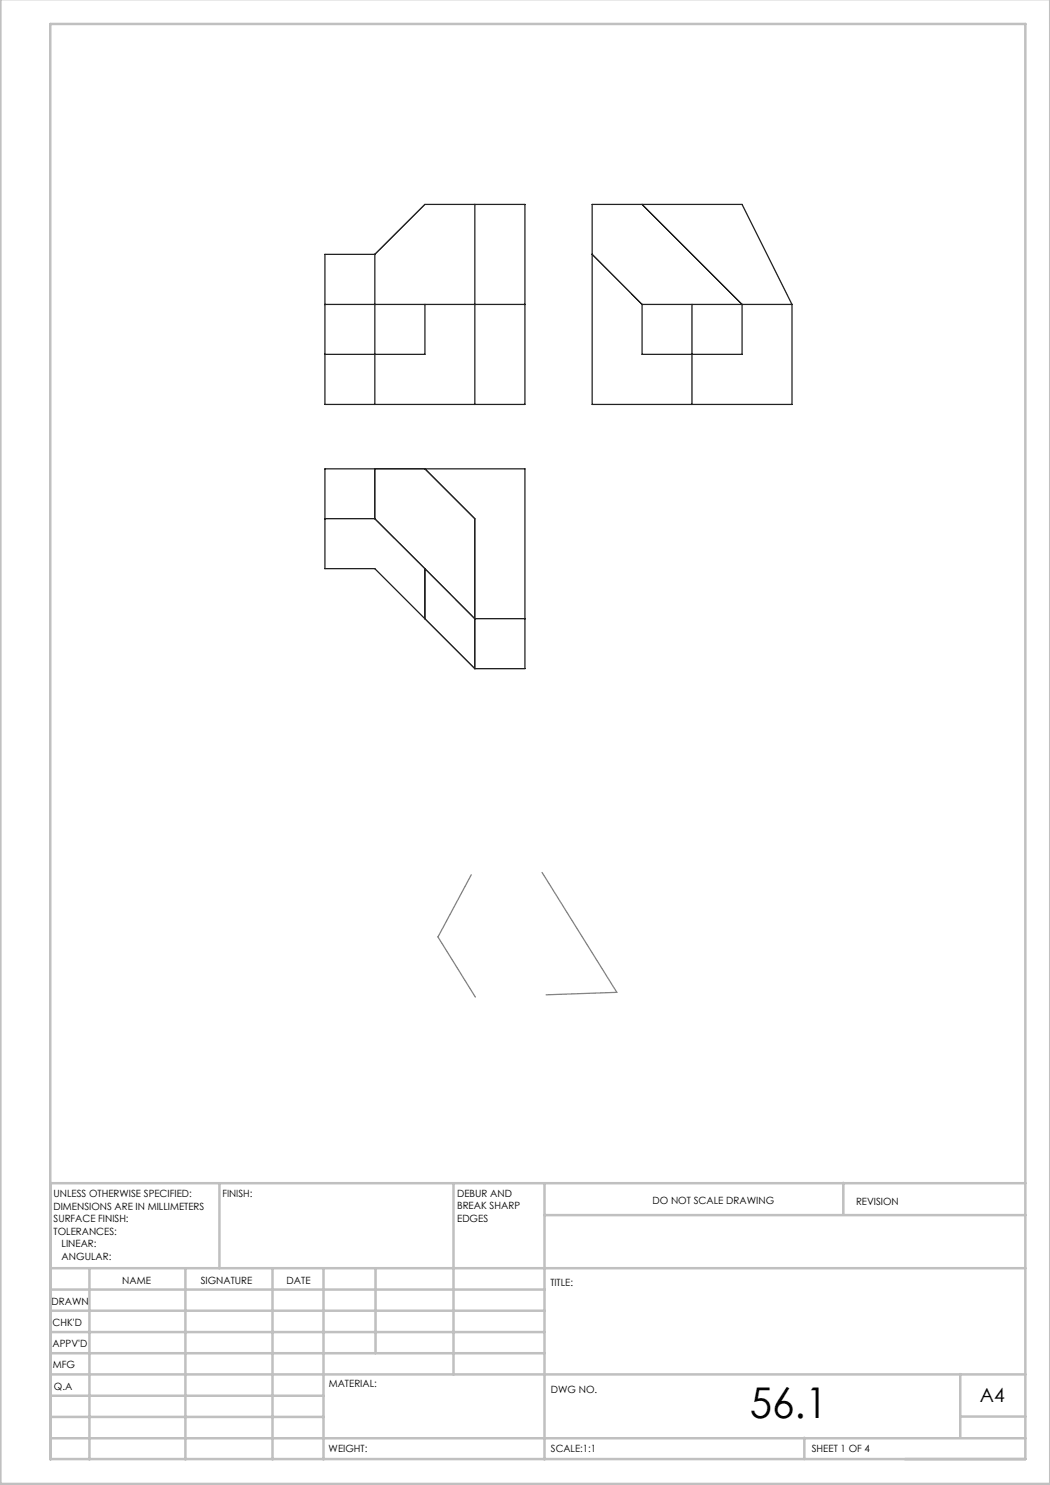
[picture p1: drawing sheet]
<svg xmlns="http://www.w3.org/2000/svg" width="210mm" height="297mm" viewBox="0 0 210 297" stroke-linecap="round" stroke-linejoin="round" font-family="sans-serif">
<path d="M85 40.9l-10 10M118.4 50.9l10 10M128.4 40.9l20 20M75 93.8h10l10 9.9v30l-10-9.9v-10.1l-10-10zM85 113.7l10 10.1" fill="none" stroke="#191924" stroke-width=".2"/>
<g fill="none" stroke="#191924" stroke-width=".25">
<path d="M65 50.9h10l10-10h20v40h-40zM75 50.9v30M95 40.9v40M118.4 40.9h30l10 20v20h-40zM118.4 50.9l10 10M128.4 40.9l20 20v10h-20v-10M65 60.9h40M85 60.9v10h-20M128.4 60.9h30M138.4 60.9v20M75 93.8v9.9M85 93.8l10 9.9v30"/>
<path d="M65 103.7h10M75 103.7l10 10M85 113.7v10.1M85 113.7l10 10.1h10M85 123.8l-10-10.1h-10v-19.9h40v39.9h-10M85 123.8l10 9.9"/>
</g>
<g fill="none" stroke="#c0c0c0" stroke-width=".5">
<path d="M.1 -.1v296.9h209.9v-296.9M10.1 4.8h195v287h-195zM43.9 236.6v17M90.7 236.6v38.3M108.9 236.6v55.3M168.7 236.6v6.3M205.1 236.6h-195v55.3M10.1 253.6h195M10.1 257.9h98.8M17.9 253.6v38.3M37.1 253.6v38.3M54.5 253.6v38.3"/>
<path d="M64.7 253.6v38.3M75.1 253.6v17M108.9 243h96.2M10.1 270.6h98.8M10.1 266.4h98.8M10.1 262.1h98.8M10.1 279.1h54.6M10.1 274.9h195M192.1 274.8v12.7M10.1 287.7h195M10.1 283.4h54.6M160.9 287.5v4.3"/>
<path d="M192.1 283.3h13"/>
</g>
<path d="M94.3 174.9l-6.7 12.5 7.5 12M108.4 174.5l15 24-14.2 .5" fill="none" stroke="#808080" stroke-width=".25"/>
<text font-size="8.5" x="149.9" y="283.5">56.1</text>
<text font-size="3.9" x="196" y="280.4">A4</text>
<g font-size="2">
<text x="10.7" y="239.5">UNLESS OTHERWISE SPECIFIED:</text>
<text x="44.5" y="239.5">FINISH:</text>
<text x="91.4" y="239.4">DEBUR AND</text>
<text x="10.7" y="242">DIMENSIONS ARE IN MILLIMETERS</text>
<text x="10.7" y="244.5">SURFACE FINISH:</text>
<text x="91.4" y="241.9">BREAK SHARP</text>
<text x="91.4" y="244.4">EDGES</text>
<text x="130.5" y="240.8">DO NOT SCALE DRAWING</text>
<text x="171.2" y="241">REVISION</text>
<text x="10.7" y="247">TOLERANCES:</text>
<text x="12.3" y="249.5">LINEAR:</text>
<text x="12.3" y="252">ANGULAR:</text>
<text x="24.4" y="256.9">NAME</text>
<text x="40.1" y="256.8">SIGNATURE</text>
<text x="57.3" y="256.8">DATE</text>
<text x="110.1" y="257.1">TITLE:</text>
<text x="10.3" y="260.9">DRAWN</text>
<text x="10.5" y="269.3">APPV'D</text>
<text x="10.5" y="265.2">CHK'D</text>
<text x="10.6" y="273.6">MFG</text>
<text x="10.8" y="278">Q.A</text>
<text x="65.8" y="277.4">MATERIAL:</text>
<text x="110.2" y="278.5">DWG NO.</text>
<text x="65.7" y="290.4">WEIGHT:</text>
<text x="110.2" y="290.5">SCALE:1:1</text>
<text x="162.4" y="290.4">SHEET 1 OF 4</text>
</g>
</svg>
